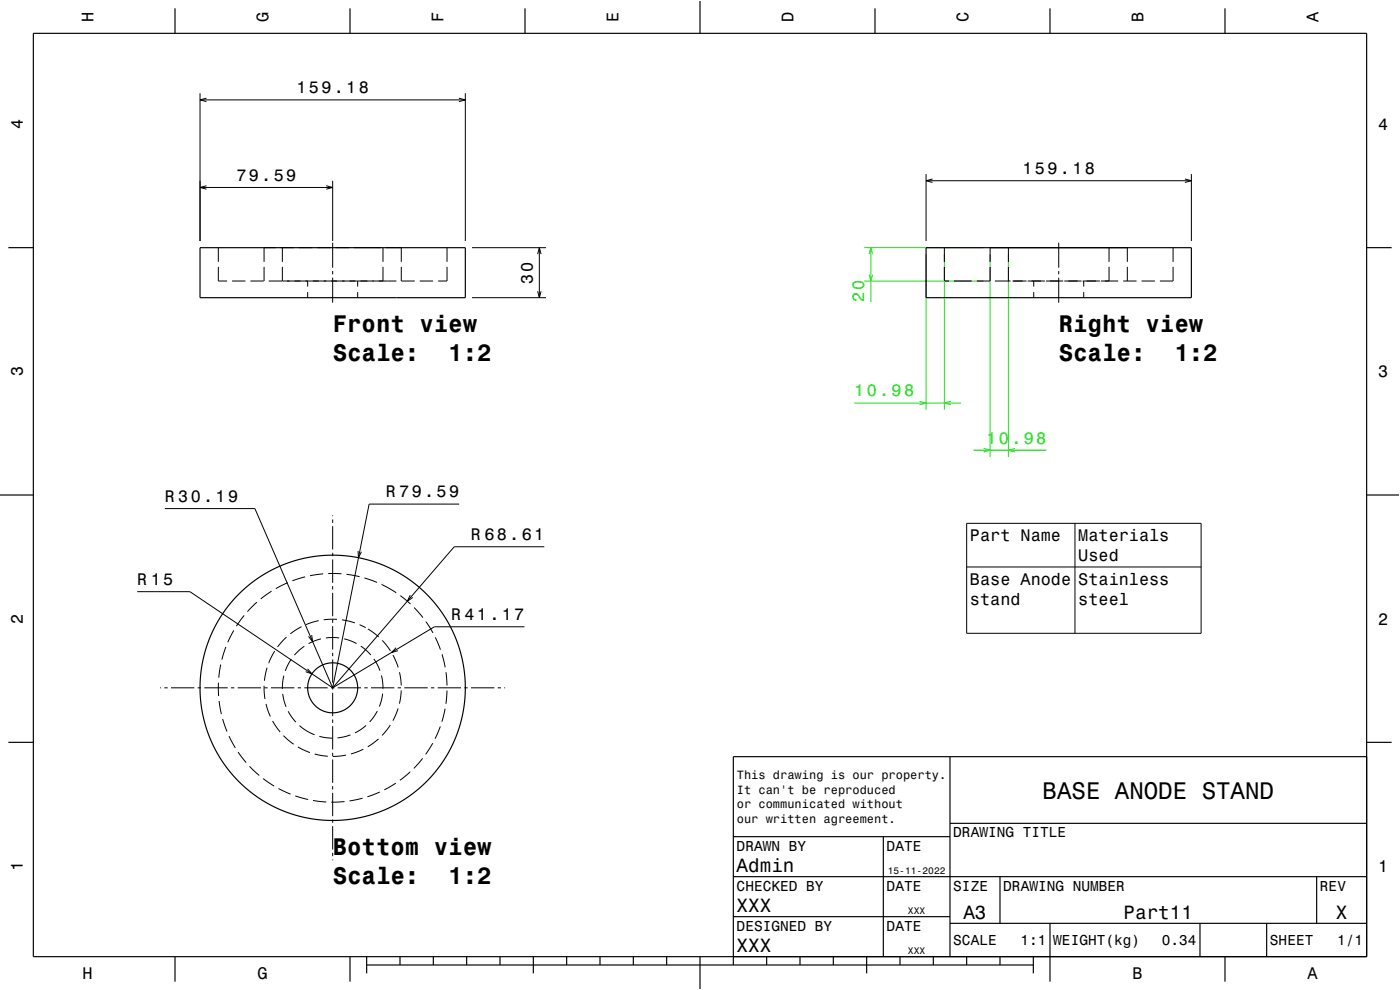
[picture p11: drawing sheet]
<svg xmlns="http://www.w3.org/2000/svg" width="420mm" height="297mm" viewBox="0 0 420 297" stroke-linecap="round" stroke-linejoin="round" font-family="sans-serif">
<g fill="none" stroke="#000" stroke-width=".3">
<path d="M60 28v44.3M60 30h79.6M61.9 29.4l-1.9 .6 1.9 .5M137.7 29.4l1.9 .6-1.9 .5M139.6 28v44.3M60 56.2h39.8M61.9 55.7l-1.9 .5 1.9 .6M97.9 55.7l1.9 .5-1.9 .6M99.8 54.2v18.1M277.8 52.2v20.1M277.8 54.2h79.6M279.8 53.7l-2 .5 2 .5"/>
<path d="M355.5 53.7l1.9 .5-1.9 .5M357.4 52.2v20.1M65.5 74.3v4.3M82.7 74.3h-3.5v4.3M84.2 74.3h4M84.7 74.3v4.3M89.7 74.3h4M95.2 74.3h4M99.8 72.8v7.5M100.7 74.3h4M106.2 74.3h8.1M114.9 74.3v4.3"/>
<path d="M115.8 74.3h4.6v4.3M134.1 74.3v4.3M141.6 74.3h22.2M161.3 76.2l.5-1.9 .5 1.9M161.8 74.3v15M283.3 74.3v4.3M297 74.3v4.3M302.5 74.3v4.3M317.6 72.8v7.5M332.7 74.3v4.3M338.2 74.3v4.3M351.9 74.3v4.3"/>
<path d="M65.5 80.1v4.2h2.6M69.6 84.3h4M75.1 84.3h4M79.2 80.1v4.2M80.6 84.3h4M84.7 80.1v4.2h34.2M92.3 84.3v1.7M92.3 87.6v1.7M99.8 81.3v1M99.8 83.3v7.5M107.3 84.3v1.7M107.3 87.6v1.7"/>
<path d="M114.9 80.1v4.2M120.4 80.1v4.2M120.4 84.3h4M125.9 84.3h4M134.1 80.1v4.2h-2.7M141.6 89.3h22.2M161.3 87.4l.5 1.9 .5-1.9M283.3 80.1v4.2h1.4M286.1 84.3h5.4M297 80.1v4.2h-4M298.5 84.3h4.6M302.5 80.1v4.2"/>
<path d="M303.8 84.3h4.2M308.3 84.3h5.2M310.1 84.3v1.7M310.1 87.6v1.7M313.8 84.3h5.2M317.6 81.3v1M317.6 83.3v7.5M319.3 84.3h5.2M324.8 84.3h5.2M325.1 84.3v1.7M325.1 87.6v1.7M330.3 84.3h5.2"/>
<path d="M332.7 80.1v4.2M337 84.3h4M338.2 80.1v4.2M342.5 84.3h4M351.9 80.1v4.2h-3.9M49.5 152.6h27l23.3 53.7M99.8 154.6v.2M99.8 155.8v1M99.8 157.8v7M137.8 151.2h-27.1l-10.9 55.1M290 157h70.3v33h-70.3zM322.5 157v33"/>
<path d="M41.2 177.5h15.8l42.8 28.8M81.5 177.4l-3.3 2.3M86.3 174.8l-3.5 1.8M91.5 173.1l-3.8 1.1M97 172.2l-4 .5M98.5 172.1h4M99.8 165.8v1M99.8 167.8v7M99.8 175.8v1M99.8 177.8v7M103.9 172.3l4 .7M107.4 165.3l.1 2 .9-1.8"/>
<path d="M109.3 173.4l3.8 1.3M114.5 175.3l4.4 2.5M120.1 178.7l3.1 2.5M123.1 178.6l-.9 1.8 1.6-1.2M163.3 164h-27l-36.5 42.3M290 170.1h70.3M66.2 199.4l-.6 3.9M67.8 194.1l-1.2 3.8M70.1 189.1l-1.8 3.6M73.3 184.6l-2.4 3.2M77.1 180.7l-2.9 2.8M82.4 195.3l-1.8 3.6"/>
<path d="M85.9 191.1l-2.6 3M87.4 197.7l-1.8 3.6M90.4 188l-3.3 2.2M91.3 193.9l-3 2.6M93.5 190.5l.3 2-1.2-1.6M95.6 186.2l-3.8 1.2M96.3 191.7l-3.7 1.4M99.8 185.8v1M99.8 187.8v7M99.8 195.8v1M99.8 197.8v7M101.1 185.8l-4 .1"/>
<path d="M101.8 191.4h-4M102.6 186l3.9 .9M103.2 191.7l3.8 1.4M107.9 187.4l1.8 .9M108.2 193.8l3 2.7M110.4 188.7l3.2 2.4M112.2 197.7l1.8 3.5M114.7 192.1l2.4 3.2M117.9 196.5l1.6 3.7M118.8 194.3l-1.3 1.5 1.9-.6M124.2 182.3l2.7 3M127.8 186.5l2.1 3.4"/>
<path d="M130.6 191.2l1.5 3.7M132.6 196.3l1 3.9M157.3 188h-27l-30.5 18.3M48.1 206.3h.2M49.3 206.3h1M51.3 206.3h7M59.3 206.3h1M61.3 206.3h7M65.5 204.8l.1 4M65.7 210.3l.7 3.9M66.8 215.7l1.3 3.8M69.3 206.3h1"/>
<path d="M71.3 206.3h7M79.2 205.7l.3 4M79.3 206.3h1M79.8 211.2l1.3 3.8M80.1 200.3l-.8 3.9M81.3 206.3h7M81.8 216.3l2.2 3.3M84.8 208.2l1 3.8M85.2 202.7l-.5 4M86.5 213.4l2.3 3.2M89.3 206.3h1M89.8 217.7l2.3 1.6 2.3 1.1"/>
<path d="M91.3 206.3h7M92.3 200.6l1.3 1.6-1.9-.7M99.3 206.3h1M99.8 205.8v1M99.8 207.8v7M99.8 215.8v1M99.8 217.8v7M101.3 206.3h7M109.3 206.3h1M109.8 217.6l-3.3 2.3M111.3 206.3h7M113.2 213.3l-2.3 3.3"/>
<path d="M114.4 202.6l.5 4M114.8 208.1l-1 3.9M117.1 217.5l-2.5 3.1M119.3 206.3h1M119.4 212.5l-1.5 3.7M119.8 201.7l.6 3.9M120.4 207.1l-.6 4M121.3 206.3h7M129.3 206.3h1M131.3 206.3h7M132.1 217.9l-1.6 3.7M133.5 212.6l-.9 3.9"/>
<path d="M133.8 201.7l.3 4M134.1 207.2l-.3 3.9M139.3 206.3h1M141.3 206.3h7M149.3 206.3h1M151.3 206.3h.2M68.7 220.8l1.9 3.6M71.4 225.6l2.5 3.2M74.9 229.9l2.9 2.7M78.9 233.6l3.4 2.2M83.6 236.6l3.6 1.6M85 220.7l3.1 2.6"/>
<path d="M88.6 238.8l3.8 1.1M89.4 224.1l3.6 1.7M94.4 226.2l3.9 .7M95.8 220.9l4 .5M99.8 225.8v1M99.8 227.8v7M99.8 235.8v1M99.8 237.8v7M103.8 226.5l-4 .4M105.1 220.5l-3.8 .9M108.8 239.5l-3.9 .8M109 224.8l-3.7 1.4"/>
<path d="M113.5 221.7l-3.2 2.3M113.9 237.6l-3.7 1.4M118.7 234.9l-3.4 2.1M123.1 231.6l-3.1 2.5M126.8 227.5l-2.6 3M129.8 222.9l-2.1 3.4M93.9 240.1l4 .5M99.8 245.8v1M99.8 247.8v7M99.8 255.8v1M99.8 257.8v.3M103.4 240.5l-4 .2"/>
</g>
<g fill="none" stroke="#16de12" stroke-width=".3">
<path d="M259.2 74.3h35.8M260.7 76.2l.5-1.9 .6 1.9M261.2 74.3v16.3M277.8 76.3v46.6M283.3 76.3v46.6M297 76.3v60.8M302.5 76.3v60.8M259.2 84.3h35.8M260.7 82.4l.5 1.9 .6-1.9M256.3 120.9h32M275.9 120.4l1.9 .5-1.9 .5M285.2 120.4l-1.9 .5 1.9 .5"/>
<path d="M292 135.1h21.9M295.1 134.5l1.9 .6-1.9 .5M304.5 134.5l-2 .6 2 .5"/>
</g>
<g fill="none" stroke="#000" stroke-width=".35">
<path d="M10 10h400v277h-400zM52.5 2.5v7.5M105 2.5v7.5M157.5 2.5v7.5M210 0v10M262.5 2.5v7.5M315 2.5v7.5M367.5 2.5v7.5M2.5 74.3h7.5M60 74.3h79.6v15h-79.6zM277.8 74.3h79.6v15h-79.6zM410 74.3h7.5"/>
<path d="M0 148.5h10M410 148.5h10M2.5 222.7h7.5M285 227v60M410 222.7h7.5M410 227h-190v62.5M220 251h65M265 251v36M285 247h125M220 275h65M220 263h190M285 277h125"/>
<path d="M300 263v14M315 277v17.5M360 277v10M380 277v10M395 263v14M52.5 287v7.5M105 287v7.5M110 289.5h200M110 287v5M120 287v2.5M130 287v2.5M140 287v2.5"/>
<path d="M150 287v2.5M160 287v5M170 287v2.5M180 287v2.5M190 287v2.5M200 287v2.5M210 287v10M230 287v2.5M240 287v2.5M250 287v2.5M260 287v5M270 287v2.5"/>
<path d="M280 287v2.5M290 287v2.5M300 287v2.5M310 287v5M367.5 287v7.5"/>
<circle cx="99.8" cy="206.3" r="39.8"/>
<circle cx="99.8" cy="206.3" r="7.5"/>
</g>
<path d="M0 0h420v297h-420" fill="none" stroke="#fff" stroke-width=".3"/>
<g font-size="7.2">
<text x="99.8" y="99.7">Front view</text>
<text x="317.6" y="99.7">Right view</text>
<text x="99.8" y="108.4">Scale:</text>
<text x="134.5" y="108.4">1:2</text>
<text x="317.6" y="108.4">Scale:</text>
<text x="352.3" y="108.4">1:2</text>
<text x="312.8" y="239.6">BASE ANODE STAND</text>
<text x="99.8" y="256.6">Bottom view</text>
<text x="99.8" y="265.2">Scale:</text>
<text x="134.5" y="265.2">1:2</text>
</g>
<g font-size="5.8">
<text x="221" y="261.6">Admin</text>
<text x="221" y="273.6">XXX</text>
<text x="289" y="275.6">A3</text>
<text x="337.1" y="275.6">Part11</text>
<text x="400.8" y="275.6">X</text>
<text x="221" y="285.6">XXX</text>
</g>
<g font-size="5">
<text x="28.1" y="6.5" transform="rotate(-90 28.1 6.5)">H</text>
<text x="80.6" y="6.5" transform="rotate(-90 80.6 6.5)">G</text>
<text x="133.1" y="6.5" transform="rotate(-90 133.1 6.5)">F</text>
<text x="185.6" y="6.5" transform="rotate(-90 185.6 6.5)">E</text>
<text x="238.1" y="6.5" transform="rotate(-90 238.1 6.5)">D</text>
<text x="290.6" y="6.5" transform="rotate(-90 290.6 6.5)">C</text>
<text x="343.1" y="6.5" transform="rotate(-90 343.1 6.5)">B</text>
<text x="395.6" y="6.5" transform="rotate(-90 395.6 6.5)">A</text>
<text x="88.9" y="28">159.18</text>
<text x="6.8" y="38.7" transform="rotate(-90 6.8 38.7)">4</text>
<text x="413.5" y="39">4</text>
<text x="306.8" y="52.2">159.18</text>
<text x="70.9" y="54.2">79.59</text>
<text x="159.8" y="85.2" transform="rotate(-90 159.8 85.2)">30</text>
<text x="6.8" y="112.9" transform="rotate(-90 6.8 112.9)">3</text>
<text x="413.5" y="113.2">3</text>
<text x="115.7" y="149.2">R 79.59</text>
<text x="49.5" y="150.6">R 30.19</text>
<text x="141.3" y="162">R 68.61</text>
<text x="291" y="162.4">Part Name</text>
<text x="323.5" y="162.4">Materials</text>
<text x="323.5" y="168.4">Used</text>
<text x="41.2" y="175.5">R 15</text>
<text x="291" y="175.5">Base Anode</text>
<text x="323.5" y="175.5">Stainless</text>
<text x="291" y="181.5">stand</text>
<text x="323.5" y="181.5">steel</text>
<text x="6.8" y="187.1" transform="rotate(-90 6.8 187.1)">2</text>
<text x="135.3" y="186">R 41.17</text>
<text x="413.5" y="187.4">2</text>
<text x="6.8" y="261.3" transform="rotate(-90 6.8 261.3)">1</text>
<text x="413.5" y="261.6">1</text>
<text x="24.7" y="293.8">H</text>
<text x="77.2" y="293.8">G</text>
<text x="339.7" y="293.8">B</text>
<text x="392.2" y="293.8">A</text>
</g>
<g font-size="5" fill="#16de12">
<text x="259.2" y="90.6" transform="rotate(-90 259.2 90.6)">20</text>
<text x="256.3" y="118.9">10.98</text>
<text x="295.9" y="133.1">10.98</text>
</g>
<g font-size="4.3">
<text x="286" y="251.2">DRAWING TITLE</text>
<text x="221" y="255.2">DRAWN BY</text>
<text x="266" y="255.2">DATE</text>
<text x="221" y="267.2">CHECKED BY</text>
<text x="266" y="267.2">DATE</text>
<text x="286" y="267.2">SIZE</text>
<text x="301" y="267.2">DRAWING NUMBER</text>
<text x="396" y="267.2">REV</text>
<text x="221" y="279.2">DESIGNED BY</text>
<text x="266" y="279.2">DATE</text>
<text x="286" y="283.6">SCALE</text>
<text x="306.2" y="283.6">1:1</text>
<text x="316" y="283.6">WEIGHT(kg)</text>
<text x="348.6" y="283.6">0.34</text>
<text x="381" y="283.6">SHEET</text>
<text x="401.2" y="283.6">1/1</text>
</g>
<g font-size="3.6">
<text x="221.1" y="233.8">This drawing is our property.</text>
<text x="221.1" y="238.1">It can't be reproduced</text>
<text x="221.1" y="242.5">or communicated without</text>
<text x="221.1" y="246.8">our written agreement.</text>
</g>
<g font-size="2.9">
<text x="266.3" y="262.3">15-11-2022</text>
<text x="272.4" y="274.3">XXX</text>
<text x="272.4" y="286.3">XXX</text>
</g>
</svg>
